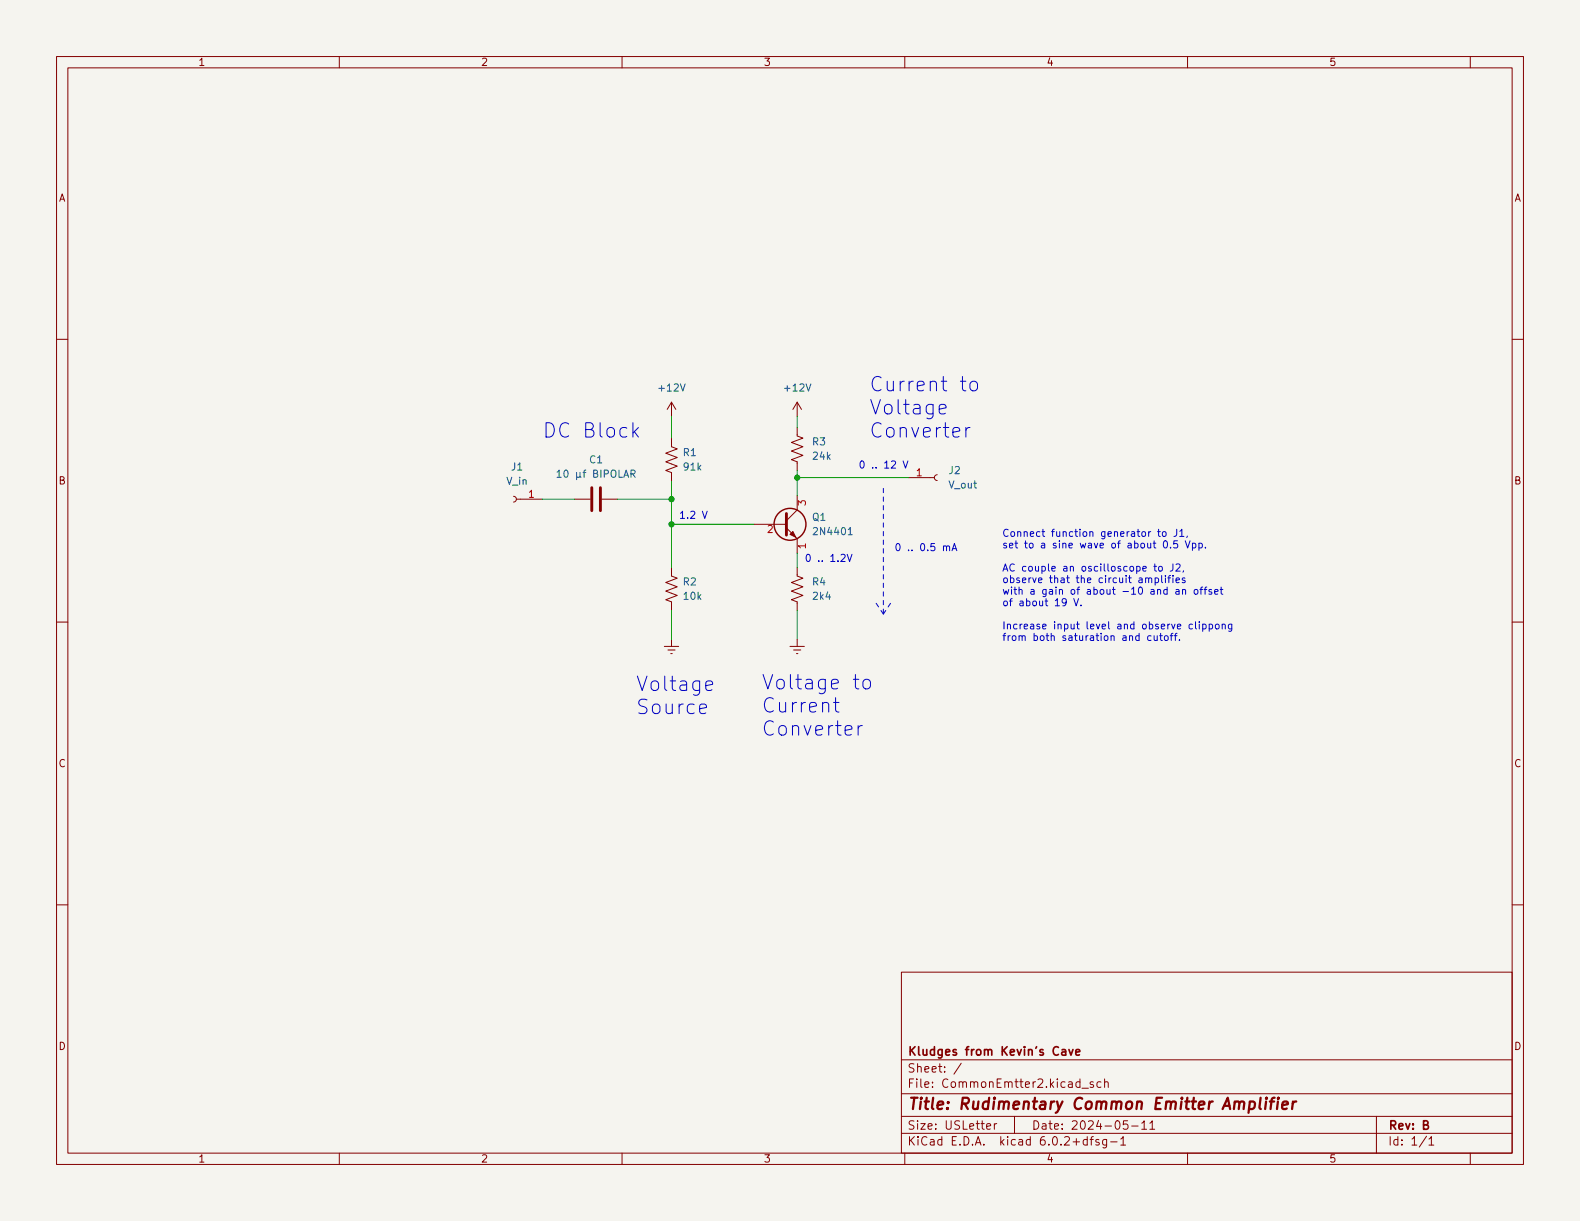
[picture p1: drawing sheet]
<svg xmlns="http://www.w3.org/2000/svg" width="279mm" height="216mm" viewBox="0 0 279 216" stroke-linecap="round" stroke-linejoin="round" font-family="sans-serif">
<path d="M0 0h279.4v215.9h-279.4z" fill="#f5f4ef" stroke="#f5f4ef" stroke-width=".18"/>
<g fill="none" stroke="#840000" stroke-width=".18">
<path d="M10 10h259.4v195.9h-259.4zM12 12h255.4v191.9h-255.4zM60 10v2M110 10v2M160 10v2M210 10v2M260 10v2M10 60h2M267.4 60h2M118.7 77.5v1.5l1.1 .4-2.1 .7 2.1 .8-2.1 .8 2.1 .7-2.1 .8 1 .4v1.5M118.7 71.1v2.6M118.7 71.1l-.7 1.3"/>
<path d="M118.7 71.1l.8 1.3M141 75.6v1.5l1 .4-2 .7 2 .8-2 .8 2 .7-2 .8 1 .4v1.5M141 71.1v2.6M141 71.1l-.8 1.3M141 71.1l.7 1.3M90.8 87.8l.4 .1 .1 .4-.1 .3-.4 .2M91.3 88.3h4.6M101.6 88.3h2.8M106.4 88.3h2.8M133.3 92.7h5.8M139.1 93.3l1.9 2v2.5M141 87.6v2.6l-1.9 1.9"/>
<path d="M160.7 84.5h4.5M165.7 83.9l-.3 .2-.2 .4 .2 .3 .3 .2M10 110h2M117.5 114.3h2.5M118.1 114.9h1.3M118.6 115.6h.3M118.7 100.3v1.6l1.1 .3-2.1 .8 2.1 .8-2.1 .7 2.1 .8-2.1 .7 1 .4v1.6M118.7 113v1.3M139.7 114.3h2.5M140.3 114.9h1.3M140.8 115.6h.3M141 100.3v1.6l1 .3-2 .8 2 .8-2 .7 2 .8-2 .7 1 .4v1.6"/>
<path d="M141 113v1.3M267.4 110h2M10 160h2M267.4 160h2M159.4 171.9h108v32h-108zM159.4 197.4h108M159.4 193.4h108M159.4 187.4h108M170 188l-1.3 1.9M174.5 199.2l.7-.2-.1-.3h-.4l-.2 .2v.7h.6M175.8 198.7v1M176.3 198.7h-.3l-.2 .3"/>
<path d="M179.4 197.4v3M191.3 192.4h1.2M193.3 191.4l-.3-.1-.2 .2v.2l.5 .2v.3h-.5M194.7 191.4l-.4-.1-.3 .3v.4l.1 .2h.6M195.3 191.4l.2-.1 .4 .1 .1 .9M195.3 190.8v1.5M199.4 198.2h-.7l-.1 .7 .2-.2 .5 .1 .2 .2-.1 .5-.2 .2-.6-.2M200.1 199.1h1.2M201.9 198.6l.4-.4v1.5M201.9 199.7h.9M203.3 198.6l.5-.4v1.5M203.3 199.7h.9"/>
<path d="M243.4 197.4v6.5M60 203.9v2M110 203.9v2M159.4 200.4h108M160 203.9v2M192.3 201.5h-.5l-.3 .3v.4l.2 .2h.6M192.3 201v1.5M192.8 201.5h.5M193.3 201l-.3 .2v1.3M194.3 201.5h-.3l-.2 .2v.2l.5 .1v.4h-.5M195.7 201.5v1.2l-.3 .3-.4-.1M195.7 201.5h-.4l-.3 .3v.4l.1 .2h.6"/>
<path d="M196.4 201.9h1.1M198.2 201.4l.4-.4v1.5M198.2 202.5h.8M210 203.9v2M252.3 200.9l-1.3 1.9M252.7 201.4l.4-.4v1.5M252.7 202.5h.8M260 203.9v2"/>
</g>
<path d="M222.9 194.1l-.2 1.7 .3 .3M223.9 194.8l-.2 1.3M224 194.1l-.1 .1v.1l.2-.1-.1-.1-.1 .2M224.6 194.8h.7M225.4 194.1l-.4 .1-.1 .2-.2 1.7M226 194.8l-.2 1.3M226.1 194.1l-.1 .1v.1l.1-.1v-.1l-.1 .2M226.8 195.4l.9-.2v-.3l-.6-.1-.3 .3v.9l.2 .1 .5-.1M228.6 194.8l-.1 1.3M229.2 194.8l-.4 .1-.2 .3" fill="none" stroke="#840000" stroke-width=".4"/>
<path d="M187.8 185.7h.6l.1 .9M188.5 185.9l-.5 .1a.29 .29 0 0 0-.3 .3 .29 .29 0 0 0 .3 .3l.5-.1M189 185.6l.4 1 .3-1M190.2 186.1l.8-.2-.1-.2-.4-.1-.3 .2 .1 .7h.6" fill="none" stroke="#840000" stroke-width=".3"/>
<path d="M104.6 86.2v4.1M106.2 86.2v4.1M139.1 90.8v3.8" fill="none" stroke="#840000" stroke-width=".51"/>
<g fill="none" stroke="#006464" stroke-width=".18">
<path d="M98.5 83.5l.4-.4v1.3M98.5 84.4h.7M99.8 83.2l.2-.1a.68 .68 0 0 1 .5 .7 .68 .68 0 0 1-.5 .6l-.2-.1-.1-.4zM102 83.5v1.3M102.6 84.2l.1 .2M102.6 83.5l-.1 .8-.4 .1-.1-.2M103.1 83.5h.5M103.6 83.1l-.3 .2v1.1M105 83.7h.5l.2-.2-.1-.3-.6-.1v1.3h.5l.2-.1v-.3l-.3-.3M106.3 83.1v1.3M106.9 83.8l.6-.1 .1-.2-.1-.3-.6-.1v1.3M108.1 83.3l.3-.2a.43 .43 0 0 1 .5 .4v.5a.42 .42 0 0 1-.4 .4 .42 .42 0 0 1-.4-.4z"/>
<path d="M109.5 83.1v1.3h.6M110.3 84.4l.4-1.3 .5 1.3M110.4 84h.6M111.6 83.8l.6-.1 .1-.2-.1-.3-.6-.1v1.3M111.9 83.8l.4 .6M150 94.6h.7"/>
</g>
<path d="M139.7 94.5l.5-.5 .5 1z" fill="#840000" stroke="#840000" stroke-width=".18"/>
<circle cx="139.7" cy="92.7" r="2.82" fill="none" stroke="#840000" stroke-width=".25"/>
<g fill="none" stroke="#0000c2" stroke-width=".18">
<path d="M111.9 74.7v2.6M112.2 76.3l.7 1M112.9 75.6l-1 1M166.1 72.3l1.2-.2-.1-.5-.8-.1-.3 .4v.9l.1 .3 .2 .1 .8-.1M169.8 67.4h1M170.2 66.6v2.1l.1 .3 .5 .1M170.8 75.6v1.7M171.5 75.6a.65 .65 0 0 0-.7 .5M171.6 67.7a.69 .69 0 0 1 .7-.3 .69 .69 0 0 1 .6 .5v.7a.69 .69 0 0 1-.7 .5 .69 .69 0 0 1-.7-.5v-.7zM124.2 90.4l.4 1.3 .5-1.3M148.7 98.1l.5-.1 .3 .4-.8 .9h.8M149.8 98l.4 1.3 .5-1.3"/>
<path d="M159.7 81.5l.4 1.3 .4-1.3M166.8 96.7l.2-.2 .3 .1 .1 .8M167.4 96.7l.2-.2 .3 .1v.8M168.4 97.4l.4-1.3 .4 1.3M168.5 97h.6M204.2 99.7v1.1l.3 .2M204.7 94h.5M204.9 93.6v1.1l.3 .2M205.7 94.1l.3-.1 .2 .2v.4l-.2 .3-.3-.1-.2-.2zM205.8 95.7l.2-.1a.68 .68 0 0 1 .5 .7 .68 .68 0 0 1-.5 .6l-.2-.1-.1-.4zM207 96.8v.1M207.4 99.7v.9a.41 .41 0 0 1-.5 .4"/>
<path d="M208 99.8l.4-.1 .3 .4-.8 .9h.8M208.1 93.6v.9a.41 .41 0 0 1-.5 .4M208.2 95.6h-.6l-.1 .6 .2-.1 .4 .1 .2 .2-.1 .4-.2 .1-.5-.1M208.6 93.9l.4-.3v1.3M208.6 94.9h.8M209.6 95.6l.4 1.3 .4-1.3M210 94.8l-.2 .2M210.9 96.1h.3l.3 .2-.2 .5h-.4M210.9 96.1v1.2M212 96.1h.4l.2 .2-.1 .5h-.5M212 96.1v1.2M213.2 96.8v.1"/>
<path d="M151.3 119.3v2.1l.1 .3 .5 .1M189.9 105.9l.4 1.2 .4-1.2M191.2 107v.1M202.6 102.3l.2-.1h.3v.8M203.1 102.4l.2-.2h.3l.1 .8M203.5 112.5l-.3-.1-.3 .3 .2 .5h.4M204 100.1h.5M204.1 112.4l.1 .8 .3 .1 .1-.2M204.3 102.2h.3l.3 .2-.1 .6h-.5M204.3 102.2v1.3M204.6 112.4v.9M205 100.2l.3-.1 .2 .3v.3l-.2 .3-.3-.1-.1-.2z"/>
<path d="M205.1 112.4h.4M205.2 112v1.1l.3 .2M205.4 101.8v1.1l.2 .1M206 112.5l.3-.1 .3 .3v.3l-.3 .3-.3-.1-.1-.2zM206.1 101.8v.1M206.1 102.2v.8M206.5 102.2h.5M206.9 112.4h.5M207 101.8l-.3 .1v1.1M207.4 101.8v.1M207.4 112l-.3 .2v1.1M207.4 102.2v.8"/>
<path d="M207.7 112.4h.4M208 102.6l.6-.1-.1-.3h-.4l-.1 .2v.6h.5M208 104.3h.4l.1 .8M208.1 112l-.3 .2v1.1M208.5 104.5l-.4 .1-.2 .2 .2 .3 .4-.1M208.6 113.1v.2M209.1 104.4l.2-.2 .3 .1 .1 .8M209.1 104.2v.9M209.3 100.9l-.1 .3M209.5 102.2h-.3l-.1 .2v.1l.4 .2v.3h-.4M210.9 110.4h-.4l-.2 .2 .1 .5h.5M211.3 104.3l.3-.1 .2 .3v.3l-.2 .3-.3-.1-.1-.2z"/>
<path d="M211.4 109.9v1.1l.2 .2M212.1 109.9v.2M212.1 110.4v.8M212.2 104.2h.5M212.7 103.8l-.3 .2v1.1M212.7 110.4h.3l.3 .2-.1 .5h-.5M212.7 110.4v1.2M212.9 104.2h.5M213.4 103.8l-.3 .2v1.1M213.8 110.4h.4l.2 .2-.1 .5h-.5M213.8 110.4v1.2M214.3 104.3l-.3-.1-.2 .2v.2l.5 .1v.3h-.5"/>
<path d="M214.8 104.7l.6-.2-.1-.2-.3-.1-.2 .2 .1 .6h.4M215 110.4h.3l.3 .2v.4l-.3 .2-.3-.1-.1-.1zM215.8 104.2h.4M215.9 103.8v1.1l.3 .2M216.1 110.5l.2-.1h.3l.1 .8M216.1 110.4v.8M217.8 110.4v1l-.2 .2h-.3M217.8 110.4h-.3l-.3 .2 .1 .5h.5M123.7 125.3l1.2-.2-.1-.5-.7-.1-.4 .3v1l.1 .3 .3 .1 .7-.1M124.8 121.2l1.2-.2-.1-.5-.7-.1-.4 .4v.9l.1 .3 .3 .1 .7-.1M147.4 124.2h1M147.8 123.4v2.1l.1 .3 .5 .1"/>
<path d="M150.9 120.1h1M151.8 128.3v1.7M152.5 128.3a.65 .65 0 0 0-.7 .5M152.7 120.4a.69 .69 0 0 1 .7-.3 .69 .69 0 0 1 .5 .5v.7a.69 .69 0 0 1-.6 .5 .69 .69 0 0 1-.7-.5v-.7z"/>
</g>
<path d="M156.2 86.4v22.2M154.9 106.7l1.3 1.9M156.2 108.6l1.3-1.9" fill="none" stroke="#0000c2" stroke-width=".18" stroke-dasharray=".8 .8"/>
<path d="M118.7 73.7v3.8M141 73.7v1.9M95.9 88.3h5.7M109.2 88.3h9.5M118.7 85.1v15.2M118.7 92.7h14.6M141 83.2v4.4M141 97.8v2.5M141 84.5h19.7M118.7 108v5M141 108v5" fill="none" stroke="#009600" stroke-width=".18"/>
<g fill="#009600" stroke="#009600" stroke-width=".18">
<circle cx="118.7" cy="92.7" r=".46"/>
<circle cx="118.7" cy="88.3" r=".46"/>
<circle cx="141" cy="84.5" r=".46"/>
</g>
<g font-size="3.5" fill="#0000c2">
<text x="153.7" y="69.2">Current to</text>
<text x="95.9" y="77.4">DC Block</text>
<text x="153.7" y="73.3">Voltage</text>
<text x="153.7" y="77.4">Converter</text>
<text x="112.4" y="122.2">Voltage</text>
<text x="134.6" y="121.9">Voltage to</text>
<text x="112.4" y="126.3">Source</text>
<text x="134.6" y="126">Current</text>
<text x="134.6" y="130.1">Converter</text>
</g>
<text font-size="2.8" fill="#840000" x="160.4" y="196.2">Title: Rudimentary Common Emitter Amplifier</text>
<g font-size="2.1" fill="#840000">
<text x="160.4" y="189.7">Sheet: /</text>
<text x="160.4" y="186.7">Kludges from Kevin's Cave</text>
<text x="160.4" y="192.4">File: CommonEmtter2.kicad_sch</text>
<text x="160.4" y="202.5">KiCad E.D.A. kicad 6.0.2+dfsg-1</text>
<text x="160.4" y="199.7">Size: USLetter</text>
<text x="182.4" y="199.7">Date: 2024-05-11</text>
<text x="245.4" y="199.7">Rev: B</text>
<text x="245.4" y="202.5">Id: 1/1</text>
</g>
<g font-size="1.8" fill="#840000">
<text x="35" y="11.6">1</text>
<text x="85" y="11.6">2</text>
<text x="135" y="11.6">3</text>
<text x="185" y="11.6">4</text>
<text x="235" y="11.6">5</text>
<text x="10.3" y="35.6">A</text>
<text x="267.7" y="35.6">A</text>
<text x="10.3" y="85.7">B</text>
<text x="267.7" y="85.7">B</text>
<text x="10.3" y="135.6">C</text>
<text x="267.7" y="135.6">C</text>
<text x="10.3" y="185.7">D</text>
<text x="267.7" y="185.7">D</text>
<text x="35" y="205.6">1</text>
<text x="85" y="205.6">2</text>
<text x="135" y="205.6">3</text>
<text x="185" y="205.6">4</text>
<text x="235" y="205.6">5</text>
</g>
<g font-size="1.8" fill="#006464">
<text x="116.7" y="69.2">+12V</text>
<text x="138.9" y="69.2">+12V</text>
<text x="90.5" y="83.2">J1</text>
<text x="104.3" y="81.9">C1</text>
<text x="120.8" y="80.6">R1</text>
<text x="121" y="83.2">91k</text>
<text x="143.7" y="78.7">R3</text>
<text x="143.8" y="81.3">24k</text>
<text x="167.8" y="83.8">J2</text>
<text x="89.6" y="85.7">V_in</text>
<text x="167.8" y="86.4">V_out</text>
<text x="143.7" y="92.1">Q1</text>
<text x="144.2" y="94.6">2N4401</text>
<text x="120.8" y="103.5">R2</text>
<text x="121" y="106">10k</text>
<text x="143.7" y="103.5">R4</text>
<text x="143.8" y="106">2k4</text>
</g>
<g font-size="1.8" fill="#0000c2">
<text x="151.8" y="82.8">0 .. 12 V</text>
<text x="120" y="91.7">1.2 V</text>
<text x="177.2" y="94.9">Connect function generator to J1,</text>
<text x="142.2" y="99.3">0 .. 1.2V</text>
<text x="158.1" y="97.4">0 .. 0.5 mA</text>
<text x="177.2" y="97">set to a sine wave of about 0.5 Vpp.</text>
<text x="177.2" y="101">AC couple an oscilloscope to J2,</text>
<text x="177.2" y="103.1">observe that the circuit amplifies</text>
<text x="177.2" y="105.1">with a gain of about -10 and an offset</text>
<text x="177.2" y="107.2">of about 19 V.</text>
<text x="177.2" y="111.3">Increase input level and observe clippong</text>
<text x="177.2" y="113.3">from both saturation and cutoff.</text>
</g>
<g font-size="1.8" fill="#a90000">
<text x="93.5" y="88">1</text>
<text x="142.5" y="89.4" transform="rotate(-90 142.5 89.4)">3</text>
<text x="162.1" y="84.2">1</text>
<text x="135.7" y="94.2">2</text>
<text x="142.5" y="97" transform="rotate(-90 142.5 97)">1</text>
</g>
</svg>
